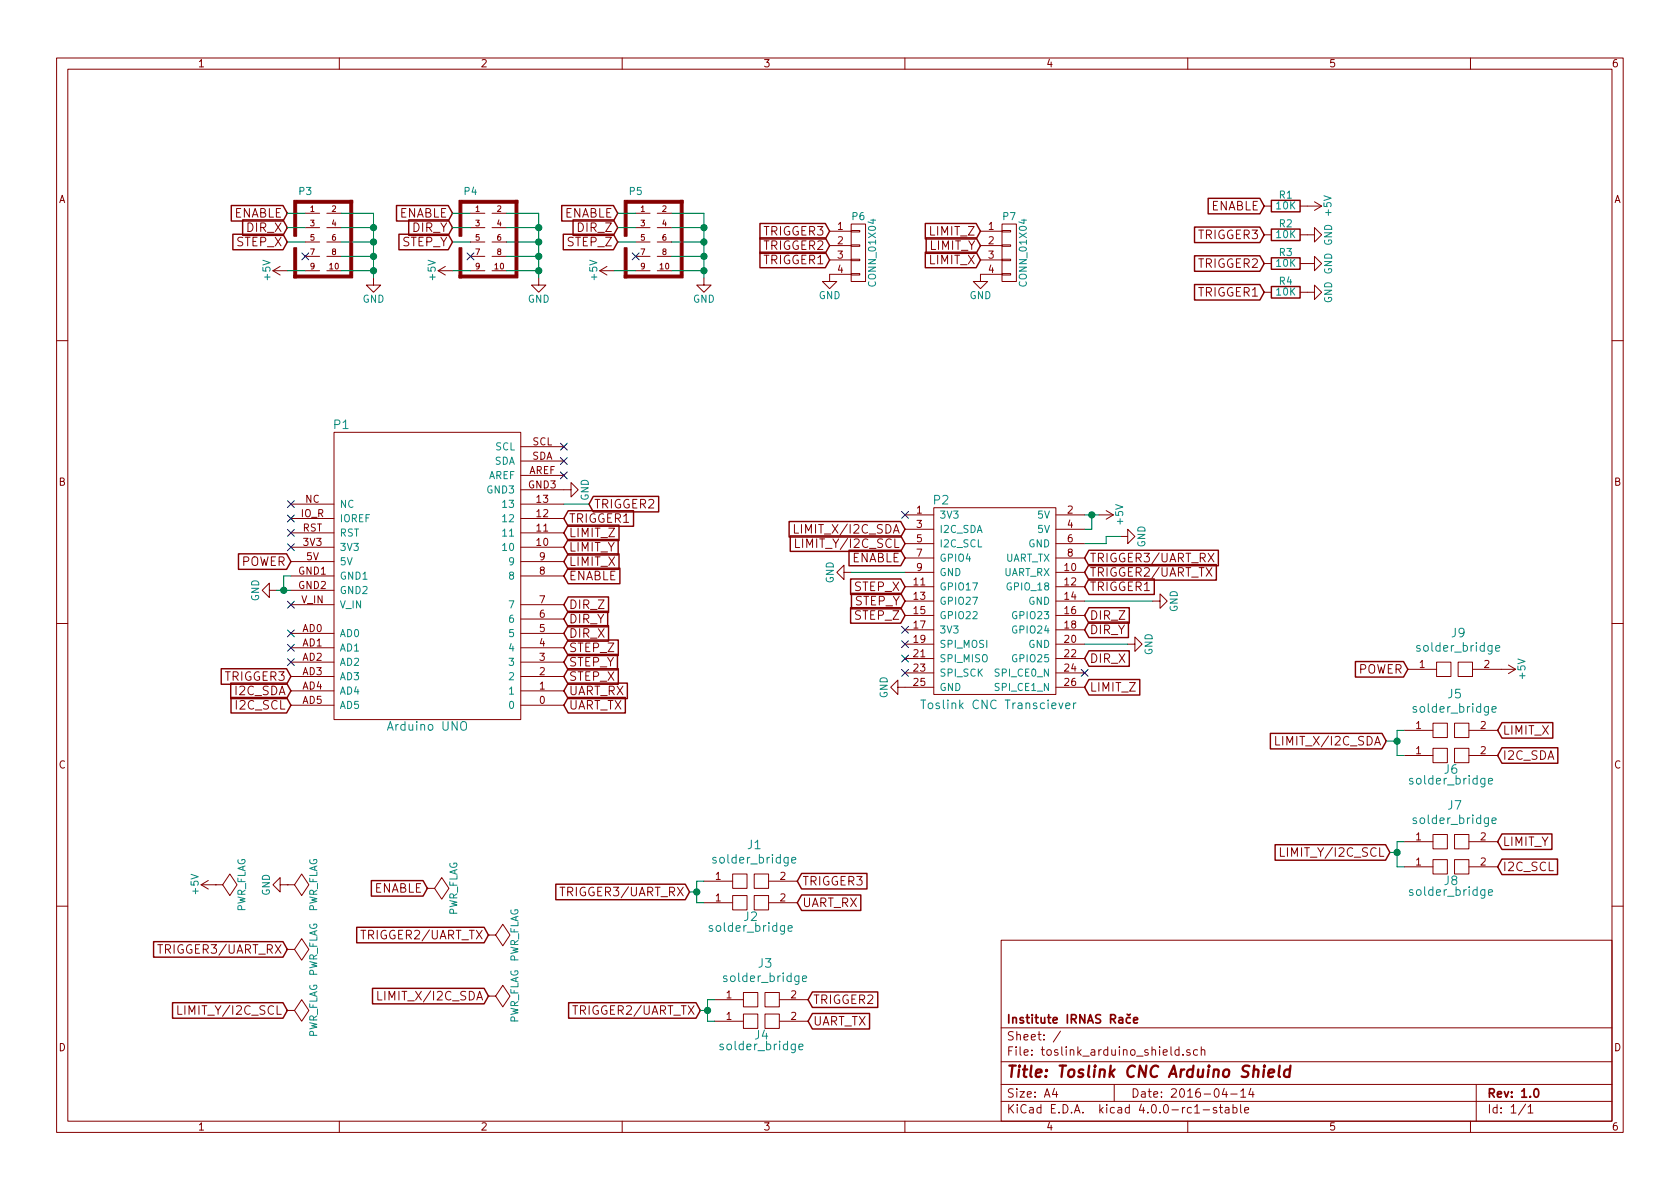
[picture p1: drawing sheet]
EESchema Schematic File Version 2
LIBS:power
LIBS:device
LIBS:transistors
LIBS:conn
LIBS:linear
LIBS:regul
LIBS:74xx
LIBS:cmos4000
LIBS:adc-dac
LIBS:memory
LIBS:xilinx
LIBS:microcontrollers
LIBS:dsp
LIBS:microchip
LIBS:analog_switches
LIBS:motorola
LIBS:texas
LIBS:intel
LIBS:audio
LIBS:interface
LIBS:digital-audio
LIBS:philips
LIBS:display
LIBS:cypress
LIBS:siliconi
LIBS:opto
LIBS:atmel
LIBS:contrib
LIBS:valves
LIBS:arduino_uno
LIBS:rpi_header
LIBS:solder_bridge
LIBS:xc9572xl
LIBS:sn74lv21apwr__and_gate
LIBS:toslink_arduino_shield-cache
EELAYER 25 0
EELAYER END
$Descr A4 11693 8268
encoding utf-8
Sheet 1 1
Title "Toslink CNC Arduino Shield"
Date "2016-04-14"
Rev "1.0"
Comp "Institute IRNAS Rače"
Comment1 ""
Comment2 ""
Comment3 ""
Comment4 ""
$EndDescr
$Comp
L ARDUINO_UNO P1
U 1 1
P 2975 4100
F 0 "P1" H 2375 5250 60  0000 C CNN
F 1 "Arduino UNO" H 2975 3150 60  0000 C CNN
F 2 "arduino_footprint:ARDUINO_SHIELD" H 2975 3900 50  0001 C CNN
F 3 "" H 2975 4100 60  0000 C CNN
	1    2975 4100
	1    0    0    -1  
$EndComp
$Comp
L RPI_header P2
U 1 1
P 6950 4175
F 0 "P2" H 6550 4875 60  0000 C CNN
F 1 "Toslink CNC Transciever" H 6950 3450 60  0000 C CNN
F 2 "toslink_pcb:toslink_pcb" H 6950 4175 60  0001 C CNN
F 3 "" H 6950 4175 60  0000 C CNN
	1    6950 4175
	1    0    0    -1  
$EndComp
$Comp
L solder_bridge J9
U 1 1
P 10150 4650
F 0 "J9" H 10150 4900 60  0000 C CNN
F 1 "solder_bridge" H 10150 4800 60  0000 C CNN
F 2 "solder_bridge:solder_bridge" H 10150 4650 60  0001 C CNN
F 3 "" H 10150 4650 60  0000 C CNN
	1    10150 4650
	1    0    0    -1  
$EndComp
Text GLabel 3925 4700 2    60   Input ~ 0
STEP_X
Text GLabel 3925 4600 2    60   Input ~ 0
STEP_Y
Text GLabel 3925 4500 2    60   Input ~ 0
STEP_Z
Text GLabel 3925 4400 2    60   Input ~ 0
DIR_X
Text GLabel 3925 4300 2    60   Input ~ 0
DIR_Y
Text GLabel 3925 4200 2    60   Input ~ 0
DIR_Z
Text GLabel 3925 4900 2    60   Input ~ 0
UART_TX
Text GLabel 3925 4800 2    60   Input ~ 0
UART_RX
Text GLabel 3925 4000 2    60   Input ~ 0
ENABLE
Text GLabel 3925 3900 2    60   Input ~ 0
LIMIT_X
Text GLabel 3925 3800 2    60   Input ~ 0
LIMIT_Y
Text GLabel 3925 3700 2    60   Input ~ 0
LIMIT_Z
Text GLabel 3925 3600 2    60   Input ~ 0
TRIGGER1
NoConn ~ 2025 3500
NoConn ~ 2025 3600
NoConn ~ 2025 3700
NoConn ~ 2025 3800
NoConn ~ 2025 4200
NoConn ~ 3925 3300
Text GLabel 2025 4800 0    60   Input ~ 0
I2C_SDA
Text GLabel 2025 4900 0    60   Input ~ 0
I2C_SCL
Text GLabel 2025 3900 0    60   Input ~ 0
POWER
$Comp
L GND #PWR01
U 1 1
P 1925 4100
F 0 "#PWR01" H 1925 3850 50  0001 C CNN
F 1 "GND" H 1925 3950 50  0000 C CNN
F 2 "" H 1925 4100 60  0000 C CNN
F 3 "" H 1925 4100 60  0000 C CNN
	1    1925 4100
	0    1    1    0   
$EndComp
Wire Wire Line
	1925 4100 2025 4100
Wire Wire Line
	2025 4000 1975 4000
Wire Wire Line
	1975 4000 1975 4100
Connection ~ 1975 4100
$Comp
L GND #PWR02
U 1 1
P 3925 3400
F 0 "#PWR02" H 3925 3150 50  0001 C CNN
F 1 "GND" H 3925 3250 50  0000 C CNN
F 2 "" H 3925 3400 60  0000 C CNN
F 3 "" H 3925 3400 60  0000 C CNN
	1    3925 3400
	0    -1   -1   0   
$EndComp
NoConn ~ 3925 3100
NoConn ~ 3925 3200
Text GLabel 4100 3500 2    60   Input ~ 0
TRIGGER2
Wire Wire Line
	3925 3500 4100 3500
Text GLabel 2025 4700 0    60   Input ~ 0
TRIGGER3
NoConn ~ 2025 4600
NoConn ~ 2025 4500
NoConn ~ 2025 4400
$Comp
L GND #PWR03
U 1 1
P 6300 4775
F 0 "#PWR03" H 6300 4525 50  0001 C CNN
F 1 "GND" H 6300 4625 50  0000 C CNN
F 2 "" H 6300 4775 60  0000 C CNN
F 3 "" H 6300 4775 60  0000 C CNN
	1    6300 4775
	0    1    1    0   
$EndComp
$Comp
L GND #PWR04
U 1 1
P 5925 3975
F 0 "#PWR04" H 5925 3725 50  0001 C CNN
F 1 "GND" H 5925 3825 50  0000 C CNN
F 2 "" H 5925 3975 60  0000 C CNN
F 3 "" H 5925 3975 60  0000 C CNN
	1    5925 3975
	0    1    1    0   
$EndComp
$Comp
L GND #PWR05
U 1 1
P 7800 3725
F 0 "#PWR05" H 7800 3475 50  0001 C CNN
F 1 "GND" H 7800 3575 50  0000 C CNN
F 2 "" H 7800 3725 60  0000 C CNN
F 3 "" H 7800 3725 60  0000 C CNN
	1    7800 3725
	0    -1   -1   0   
$EndComp
$Comp
L GND #PWR06
U 1 1
P 8025 4175
F 0 "#PWR06" H 8025 3925 50  0001 C CNN
F 1 "GND" H 8025 4025 50  0000 C CNN
F 2 "" H 8025 4175 60  0000 C CNN
F 3 "" H 8025 4175 60  0000 C CNN
	1    8025 4175
	0    -1   -1   0   
$EndComp
$Comp
L GND #PWR07
U 1 1
P 7850 4475
F 0 "#PWR07" H 7850 4225 50  0001 C CNN
F 1 "GND" H 7850 4325 50  0000 C CNN
F 2 "" H 7850 4475 60  0000 C CNN
F 3 "" H 7850 4475 60  0000 C CNN
	1    7850 4475
	0    -1   -1   0   
$EndComp
Text GLabel 9800 4650 0    60   Input ~ 0
POWER
$Comp
L +5V #PWR08
U 1 1
P 10450 4650
F 0 "#PWR08" H 10450 4500 50  0001 C CNN
F 1 "+5V" H 10450 4790 50  0000 C CNN
F 2 "" H 10450 4650 60  0000 C CNN
F 3 "" H 10450 4650 60  0000 C CNN
	1    10450 4650
	0    1    1    0   
$EndComp
Text GLabel 7550 4775 2    60   Input ~ 0
LIMIT_Z
Text GLabel 6300 3775 0    60   Input ~ 0
LIMIT_Y/I2C_SCL
Text GLabel 6300 3675 0    60   Input ~ 0
LIMIT_X/I2C_SDA
Text GLabel 7550 3875 2    60   Input ~ 0
TRIGGER3/UART_RX
Text GLabel 7550 4075 2    60   Input ~ 0
TRIGGER1
Text GLabel 7550 3975 2    60   Input ~ 0
TRIGGER2/UART_TX
Text GLabel 7550 4275 2    60   Input ~ 0
DIR_Z
Text GLabel 7550 4375 2    60   Input ~ 0
DIR_Y
Text GLabel 7550 4575 2    60   Input ~ 0
DIR_X
Text GLabel 6300 4275 0    60   Input ~ 0
STEP_Z
Text GLabel 6300 4175 0    60   Input ~ 0
STEP_Y
Text GLabel 6300 4075 0    60   Input ~ 0
STEP_X
Text GLabel 6300 3875 0    60   Input ~ 0
ENABLE
NoConn ~ 6300 4375
$Comp
L +5V #PWR09
U 1 1
P 7650 3575
F 0 "#PWR09" H 7650 3425 50  0001 C CNN
F 1 "+5V" H 7650 3715 50  0000 C CNN
F 2 "" H 7650 3575 60  0000 C CNN
F 3 "" H 7650 3575 60  0000 C CNN
	1    7650 3575
	0    1    1    0   
$EndComp
Wire Wire Line
	7550 3575 7650 3575
Wire Wire Line
	7600 3575 7600 3675
Wire Wire Line
	7600 3675 7550 3675
Connection ~ 7600 3575
NoConn ~ 6300 3575
Wire Wire Line
	7550 4475 7850 4475
Wire Wire Line
	7550 4175 8025 4175
Wire Wire Line
	5925 3975 6300 3975
NoConn ~ 6300 4475
NoConn ~ 6300 4575
NoConn ~ 6300 4675
NoConn ~ 7550 4675
Wire Wire Line
	7550 3775 7700 3775
Wire Wire Line
	7700 3775 7700 3725
Wire Wire Line
	7700 3725 7800 3725
Text GLabel 9650 5150 0    60   Input ~ 0
LIMIT_X/I2C_SDA
Text GLabel 9675 5925 0    60   Input ~ 0
LIMIT_Y/I2C_SCL
Text GLabel 4800 6200 0    60   Input ~ 0
TRIGGER3/UART_RX
Text GLabel 4875 7025 0    60   Input ~ 0
TRIGGER2/UART_TX
Text GLabel 5550 6125 2    60   Input ~ 0
TRIGGER3
Text GLabel 10425 5250 2    60   Input ~ 0
I2C_SDA
Text GLabel 10425 6025 2    60   Input ~ 0
I2C_SCL
Text GLabel 5625 6950 2    60   Input ~ 0
TRIGGER2
Text GLabel 5550 6275 2    60   Input ~ 0
UART_RX
Text GLabel 5625 7100 2    60   Input ~ 0
UART_TX
Text GLabel 10425 5850 2    60   Input ~ 0
LIMIT_Y
Text GLabel 10425 5075 2    60   Input ~ 0
LIMIT_X
$Comp
L solder_bridge J5
U 1 1
P 10125 5075
F 0 "J5" H 10125 5325 60  0000 C CNN
F 1 "solder_bridge" H 10125 5225 60  0000 C CNN
F 2 "solder_bridge:solder_bridge" H 10125 5075 60  0001 C CNN
F 3 "" H 10125 5075 60  0000 C CNN
	1    10125 5075
	1    0    0    -1  
$EndComp
$Comp
L solder_bridge J6
U 1 1
P 10125 5250
F 0 "J6" H 10100 5150 60  0000 C CNN
F 1 "solder_bridge" H 10100 5075 60  0000 C CNN
F 2 "solder_bridge:solder_bridge" H 10125 5250 60  0001 C CNN
F 3 "" H 10125 5250 60  0000 C CNN
	1    10125 5250
	1    0    0    -1  
$EndComp
Wire Wire Line
	9650 5150 9725 5150
Wire Wire Line
	9725 5075 9725 5250
Wire Wire Line
	9725 5075 9775 5075
Wire Wire Line
	9725 5250 9775 5250
Connection ~ 9725 5150
$Comp
L solder_bridge J7
U 1 1
P 10125 5850
F 0 "J7" H 10125 6100 60  0000 C CNN
F 1 "solder_bridge" H 10125 6000 60  0000 C CNN
F 2 "solder_bridge:solder_bridge" H 10125 5850 60  0001 C CNN
F 3 "" H 10125 5850 60  0000 C CNN
	1    10125 5850
	1    0    0    -1  
$EndComp
$Comp
L solder_bridge J8
U 1 1
P 10125 6025
F 0 "J8" H 10100 5925 60  0000 C CNN
F 1 "solder_bridge" H 10100 5850 60  0000 C CNN
F 2 "solder_bridge:solder_bridge" H 10125 6025 60  0001 C CNN
F 3 "" H 10125 6025 60  0000 C CNN
	1    10125 6025
	1    0    0    -1  
$EndComp
Wire Wire Line
	9675 5925 9725 5925
Wire Wire Line
	9725 5850 9725 6025
Wire Wire Line
	9725 5850 9775 5850
Wire Wire Line
	9725 6025 9775 6025
Connection ~ 9725 5925
$Comp
L solder_bridge J1
U 1 1
P 5250 6125
F 0 "J1" H 5250 6375 60  0000 C CNN
F 1 "solder_bridge" H 5250 6275 60  0000 C CNN
F 2 "solder_bridge:solder_bridge" H 5250 6125 60  0001 C CNN
F 3 "" H 5250 6125 60  0000 C CNN
	1    5250 6125
	1    0    0    -1  
$EndComp
$Comp
L solder_bridge J2
U 1 1
P 5250 6275
F 0 "J2" H 5225 6175 60  0000 C CNN
F 1 "solder_bridge" H 5225 6100 60  0000 C CNN
F 2 "solder_bridge:solder_bridge" H 5250 6275 60  0001 C CNN
F 3 "" H 5250 6275 60  0000 C CNN
	1    5250 6275
	1    0    0    -1  
$EndComp
Wire Wire Line
	4800 6200 4850 6200
Wire Wire Line
	4850 6125 4850 6275
Wire Wire Line
	4850 6125 4900 6125
Wire Wire Line
	4850 6275 4900 6275
Connection ~ 4850 6200
$Comp
L solder_bridge J4
U 1 1
P 5325 7100
F 0 "J4" H 5300 7000 60  0000 C CNN
F 1 "solder_bridge" H 5300 6925 60  0000 C CNN
F 2 "solder_bridge:solder_bridge" H 5325 7100 60  0001 C CNN
F 3 "" H 5325 7100 60  0000 C CNN
	1    5325 7100
	1    0    0    -1  
$EndComp
$Comp
L solder_bridge J3
U 1 1
P 5325 6950
F 0 "J3" H 5325 7200 60  0000 C CNN
F 1 "solder_bridge" H 5325 7100 60  0000 C CNN
F 2 "solder_bridge:solder_bridge" H 5325 6950 60  0001 C CNN
F 3 "" H 5325 6950 60  0000 C CNN
	1    5325 6950
	1    0    0    -1  
$EndComp
Wire Wire Line
	4875 7025 4925 7025
Wire Wire Line
	4925 6950 4925 7100
Wire Wire Line
	4925 6950 4975 6950
Wire Wire Line
	4925 7100 4975 7100
Connection ~ 4925 7025
$Comp
L +5V #PWR010
U 1 1
P 1500 6150
F 0 "#PWR010" H 1500 6000 50  0001 C CNN
F 1 "+5V" H 1500 6290 50  0000 C CNN
F 2 "" H 1500 6150 60  0000 C CNN
F 3 "" H 1500 6150 60  0000 C CNN
	1    1500 6150
	0    -1   -1   0   
$EndComp
$Comp
L PWR_FLAG #FLG011
U 1 1
P 1500 6150
F 0 "#FLG011" H 1500 6245 50  0001 C CNN
F 1 "PWR_FLAG" H 1500 6330 50  0000 C CNN
F 2 "" H 1500 6150 60  0000 C CNN
F 3 "" H 1500 6150 60  0000 C CNN
	1    1500 6150
	0    1    1    0   
$EndComp
Text GLabel 2000 6600 0    60   Input ~ 0
TRIGGER3/UART_RX
$Comp
L GND #PWR012
U 1 1
P 2000 6150
F 0 "#PWR012" H 2000 5900 50  0001 C CNN
F 1 "GND" H 2000 6000 50  0000 C CNN
F 2 "" H 2000 6150 60  0000 C CNN
F 3 "" H 2000 6150 60  0000 C CNN
	1    2000 6150
	0    1    1    0   
$EndComp
$Comp
L PWR_FLAG #FLG013
U 1 1
P 2000 6150
F 0 "#FLG013" H 2000 6245 50  0001 C CNN
F 1 "PWR_FLAG" H 2000 6330 50  0000 C CNN
F 2 "" H 2000 6150 60  0000 C CNN
F 3 "" H 2000 6150 60  0000 C CNN
	1    2000 6150
	0    1    1    0   
$EndComp
$Comp
L PWR_FLAG #FLG014
U 1 1
P 2000 6600
F 0 "#FLG014" H 2000 6695 50  0001 C CNN
F 1 "PWR_FLAG" H 2000 6780 50  0000 C CNN
F 2 "" H 2000 6600 60  0000 C CNN
F 3 "" H 2000 6600 60  0000 C CNN
	1    2000 6600
	0    1    1    0   
$EndComp
Text GLabel 3400 6500 0    60   Input ~ 0
TRIGGER2/UART_TX
Text GLabel 3400 6925 0    60   Input ~ 0
LIMIT_X/I2C_SDA
Text GLabel 2000 7025 0    60   Input ~ 0
LIMIT_Y/I2C_SCL
$Comp
L PWR_FLAG #FLG015
U 1 1
P 3400 6500
F 0 "#FLG015" H 3400 6595 50  0001 C CNN
F 1 "PWR_FLAG" H 3400 6680 50  0000 C CNN
F 2 "" H 3400 6500 60  0000 C CNN
F 3 "" H 3400 6500 60  0000 C CNN
	1    3400 6500
	0    1    1    0   
$EndComp
$Comp
L PWR_FLAG #FLG016
U 1 1
P 3400 6925
F 0 "#FLG016" H 3400 7020 50  0001 C CNN
F 1 "PWR_FLAG" H 3400 7105 50  0000 C CNN
F 2 "" H 3400 6925 60  0000 C CNN
F 3 "" H 3400 6925 60  0000 C CNN
	1    3400 6925
	0    1    1    0   
$EndComp
$Comp
L PWR_FLAG #FLG017
U 1 1
P 2000 7025
F 0 "#FLG017" H 2000 7120 50  0001 C CNN
F 1 "PWR_FLAG" H 2000 7205 50  0000 C CNN
F 2 "" H 2000 7025 60  0000 C CNN
F 3 "" H 2000 7025 60  0000 C CNN
	1    2000 7025
	0    1    1    0   
$EndComp
$Comp
L PoStep25-32_connector P3
U 1 1
P 2325 1675
F 0 "P3" H 2125 2025 50  0000 C CNN
F 1 "PoStep25-32_connector" H 2025 1275 50  0001 L BNN
F 2 "postep_connector:VASCH5x2" H 2250 1375 50  0001 C CNN
F 3 "" H 2325 1675 60  0000 C CNN
	1    2325 1675
	1    0    0    -1  
$EndComp
Text GLabel 2000 1675 0    60   Input ~ 0
STEP_X
Text GLabel 2000 1575 0    60   Input ~ 0
DIR_X
Text GLabel 2000 1475 0    60   Input ~ 0
ENABLE
Text GLabel 6825 1800 0    60   Input ~ 0
LIMIT_X
Text GLabel 6825 1700 0    60   Input ~ 0
LIMIT_Y
Text GLabel 6825 1600 0    60   Input ~ 0
LIMIT_Z
Text GLabel 5775 1800 0    60   Input ~ 0
TRIGGER1
Text GLabel 5775 1700 0    60   Input ~ 0
TRIGGER2
Text GLabel 5775 1600 0    60   Input ~ 0
TRIGGER3
NoConn ~ 2125 1775
Wire Wire Line
	2000 1475 2125 1475
Wire Wire Line
	2000 1575 2125 1575
Wire Wire Line
	2000 1675 2125 1675
$Comp
L GND #PWR018
U 1 1
P 2600 1925
F 0 "#PWR018" H 2600 1675 50  0001 C CNN
F 1 "GND" H 2600 1775 50  0000 C CNN
F 2 "" H 2600 1925 60  0000 C CNN
F 3 "" H 2600 1925 60  0000 C CNN
	1    2600 1925
	1    0    0    -1  
$EndComp
Wire Wire Line
	2375 1475 2600 1475
Wire Wire Line
	2600 1475 2600 1925
Wire Wire Line
	2375 1575 2600 1575
Connection ~ 2600 1575
Wire Wire Line
	2375 1675 2600 1675
Connection ~ 2600 1675
Wire Wire Line
	2375 1775 2600 1775
Connection ~ 2600 1775
Wire Wire Line
	2375 1875 2600 1875
Connection ~ 2600 1875
$Comp
L CONN_01X04 P7
U 1 1
P 7025 1750
F 0 "P7" H 7025 2000 50  0000 C CNN
F 1 "CONN_01X04" V 7125 1750 50  0000 C CNN
F 2 "terminal_block_2_5mm_4pole:terminal_block_2_5mm_4pole" H 7025 1750 60  0001 C CNN
F 3 "" H 7025 1750 60  0000 C CNN
	1    7025 1750
	1    0    0    -1  
$EndComp
$Comp
L GND #PWR019
U 1 1
P 6825 1900
F 0 "#PWR019" H 6825 1650 50  0001 C CNN
F 1 "GND" H 6825 1750 50  0000 C CNN
F 2 "" H 6825 1900 60  0000 C CNN
F 3 "" H 6825 1900 60  0000 C CNN
	1    6825 1900
	1    0    0    -1  
$EndComp
$Comp
L CONN_01X04 P6
U 1 1
P 5975 1750
F 0 "P6" H 5975 2000 50  0000 C CNN
F 1 "CONN_01X04" V 6075 1750 50  0000 C CNN
F 2 "terminal_block_2_5mm_4pole:terminal_block_2_5mm_4pole" H 5975 1750 60  0001 C CNN
F 3 "" H 5975 1750 60  0000 C CNN
	1    5975 1750
	1    0    0    -1  
$EndComp
$Comp
L GND #PWR020
U 1 1
P 5775 1900
F 0 "#PWR020" H 5775 1650 50  0001 C CNN
F 1 "GND" H 5775 1750 50  0000 C CNN
F 2 "" H 5775 1900 60  0000 C CNN
F 3 "" H 5775 1900 60  0000 C CNN
	1    5775 1900
	1    0    0    -1  
$EndComp
$Comp
L PoStep25-32_connector P4
U 1 1
P 3475 1675
F 0 "P4" H 3275 2025 50  0000 C CNN
F 1 "PoStep25-32_connector" H 3175 1275 50  0001 L BNN
F 2 "postep_connector:VASCH5x2" H 3400 1375 50  0001 C CNN
F 3 "" H 3475 1675 60  0000 C CNN
	1    3475 1675
	1    0    0    -1  
$EndComp
Text GLabel 3150 1675 0    60   Input ~ 0
STEP_Y
Text GLabel 3150 1575 0    60   Input ~ 0
DIR_Y
Text GLabel 3150 1475 0    60   Input ~ 0
ENABLE
NoConn ~ 3275 1775
Wire Wire Line
	3150 1475 3275 1475
Wire Wire Line
	3150 1575 3275 1575
Wire Wire Line
	3150 1675 3275 1675
$Comp
L GND #PWR021
U 1 1
P 3750 1925
F 0 "#PWR021" H 3750 1675 50  0001 C CNN
F 1 "GND" H 3750 1775 50  0000 C CNN
F 2 "" H 3750 1925 60  0000 C CNN
F 3 "" H 3750 1925 60  0000 C CNN
	1    3750 1925
	1    0    0    -1  
$EndComp
Wire Wire Line
	3525 1475 3750 1475
Wire Wire Line
	3750 1475 3750 1925
Wire Wire Line
	3525 1575 3750 1575
Connection ~ 3750 1575
Wire Wire Line
	3525 1675 3750 1675
Connection ~ 3750 1675
Wire Wire Line
	3525 1775 3750 1775
Connection ~ 3750 1775
Wire Wire Line
	3525 1875 3750 1875
Connection ~ 3750 1875
$Comp
L PoStep25-32_connector P5
U 1 1
P 4625 1675
F 0 "P5" H 4425 2025 50  0000 C CNN
F 1 "PoStep25-32_connector" H 4325 1275 50  0001 L BNN
F 2 "postep_connector:VASCH5x2" H 4550 1375 50  0001 C CNN
F 3 "" H 4625 1675 60  0000 C CNN
	1    4625 1675
	1    0    0    -1  
$EndComp
Text GLabel 4300 1675 0    60   Input ~ 0
STEP_Z
Text GLabel 4300 1575 0    60   Input ~ 0
DIR_Z
Text GLabel 4300 1475 0    60   Input ~ 0
ENABLE
NoConn ~ 4425 1775
Wire Wire Line
	4300 1475 4425 1475
Wire Wire Line
	4300 1575 4425 1575
Wire Wire Line
	4300 1675 4425 1675
$Comp
L GND #PWR022
U 1 1
P 4900 1925
F 0 "#PWR022" H 4900 1675 50  0001 C CNN
F 1 "GND" H 4900 1775 50  0000 C CNN
F 2 "" H 4900 1925 60  0000 C CNN
F 3 "" H 4900 1925 60  0000 C CNN
	1    4900 1925
	1    0    0    -1  
$EndComp
Wire Wire Line
	4675 1475 4900 1475
Wire Wire Line
	4900 1475 4900 1925
Wire Wire Line
	4675 1575 4900 1575
Connection ~ 4900 1575
Wire Wire Line
	4675 1675 4900 1675
Connection ~ 4900 1675
Wire Wire Line
	4675 1775 4900 1775
Connection ~ 4900 1775
Wire Wire Line
	4675 1875 4900 1875
Connection ~ 4900 1875
$Comp
L R R1
U 1 1
P 8950 1425
F 0 "R1" V 8875 1425 50  0000 C CNN
F 1 "10K" V 8950 1425 50  0000 C CNN
F 2 "Resistors_SMD:R_0603_HandSoldering" V 8880 1425 30  0001 C CNN
F 3 "" H 8950 1425 30  0000 C CNN
	1    8950 1425
	0    1    1    0   
$EndComp
$Comp
L R R2
U 1 1
P 8950 1625
F 0 "R2" V 8875 1625 50  0000 C CNN
F 1 "10K" V 8950 1625 50  0000 C CNN
F 2 "Resistors_SMD:R_0603_HandSoldering" V 8880 1625 30  0001 C CNN
F 3 "" H 8950 1625 30  0000 C CNN
	1    8950 1625
	0    1    1    0   
$EndComp
$Comp
L R R3
U 1 1
P 8950 1825
F 0 "R3" V 8875 1825 50  0000 C CNN
F 1 "10K" V 8950 1825 50  0000 C CNN
F 2 "Resistors_SMD:R_0603_HandSoldering" V 8880 1825 30  0001 C CNN
F 3 "" H 8950 1825 30  0000 C CNN
	1    8950 1825
	0    1    1    0   
$EndComp
$Comp
L R R4
U 1 1
P 8950 2025
F 0 "R4" V 8875 2025 50  0000 C CNN
F 1 "10K" V 8950 2025 50  0000 C CNN
F 2 "Resistors_SMD:R_0603_HandSoldering" V 8880 2025 30  0001 C CNN
F 3 "" H 8950 2025 30  0000 C CNN
	1    8950 2025
	0    1    1    0   
$EndComp
$Comp
L +5V #PWR023
U 1 1
P 9100 1425
F 0 "#PWR023" H 9100 1275 50  0001 C CNN
F 1 "+5V" H 9100 1565 50  0000 C CNN
F 2 "" H 9100 1425 60  0000 C CNN
F 3 "" H 9100 1425 60  0000 C CNN
	1    9100 1425
	0    1    1    0   
$EndComp
$Comp
L +5V #PWR024
U 1 1
P 2000 1875
F 0 "#PWR024" H 2000 1725 50  0001 C CNN
F 1 "+5V" H 2000 2015 50  0000 C CNN
F 2 "" H 2000 1875 60  0000 C CNN
F 3 "" H 2000 1875 60  0000 C CNN
	1    2000 1875
	0    -1   -1   0   
$EndComp
$Comp
L +5V #PWR025
U 1 1
P 3150 1875
F 0 "#PWR025" H 3150 1725 50  0001 C CNN
F 1 "+5V" H 3150 2015 50  0000 C CNN
F 2 "" H 3150 1875 60  0000 C CNN
F 3 "" H 3150 1875 60  0000 C CNN
	1    3150 1875
	0    -1   -1   0   
$EndComp
$Comp
L +5V #PWR026
U 1 1
P 4275 1875
F 0 "#PWR026" H 4275 1725 50  0001 C CNN
F 1 "+5V" H 4275 2015 50  0000 C CNN
F 2 "" H 4275 1875 60  0000 C CNN
F 3 "" H 4275 1875 60  0000 C CNN
	1    4275 1875
	0    -1   -1   0   
$EndComp
Wire Wire Line
	4275 1875 4425 1875
Wire Wire Line
	3150 1875 3275 1875
Wire Wire Line
	2000 1875 2125 1875
Text GLabel 2975 6175 0    60   Input ~ 0
ENABLE
$Comp
L PWR_FLAG #FLG027
U 1 1
P 2975 6175
F 0 "#FLG027" H 2975 6270 50  0001 C CNN
F 1 "PWR_FLAG" H 2975 6355 50  0000 C CNN
F 2 "" H 2975 6175 60  0000 C CNN
F 3 "" H 2975 6175 60  0000 C CNN
	1    2975 6175
	0    1    1    0   
$EndComp
Text GLabel 8800 1425 0    60   Input ~ 0
ENABLE
Text GLabel 8800 2025 0    60   Input ~ 0
TRIGGER1
Text GLabel 8800 1825 0    60   Input ~ 0
TRIGGER2
Text GLabel 8800 1625 0    60   Input ~ 0
TRIGGER3
$Comp
L GND #PWR028
U 1 1
P 9100 1625
F 0 "#PWR028" H 9100 1375 50  0001 C CNN
F 1 "GND" H 9100 1475 50  0000 C CNN
F 2 "" H 9100 1625 60  0000 C CNN
F 3 "" H 9100 1625 60  0000 C CNN
	1    9100 1625
	0    -1   -1   0   
$EndComp
$Comp
L GND #PWR029
U 1 1
P 9100 1825
F 0 "#PWR029" H 9100 1575 50  0001 C CNN
F 1 "GND" H 9100 1675 50  0000 C CNN
F 2 "" H 9100 1825 60  0000 C CNN
F 3 "" H 9100 1825 60  0000 C CNN
	1    9100 1825
	0    -1   -1   0   
$EndComp
$Comp
L GND #PWR030
U 1 1
P 9100 2025
F 0 "#PWR030" H 9100 1775 50  0001 C CNN
F 1 "GND" H 9100 1875 50  0000 C CNN
F 2 "" H 9100 2025 60  0000 C CNN
F 3 "" H 9100 2025 60  0000 C CNN
	1    9100 2025
	0    -1   -1   0   
$EndComp
$EndSCHEMATC
